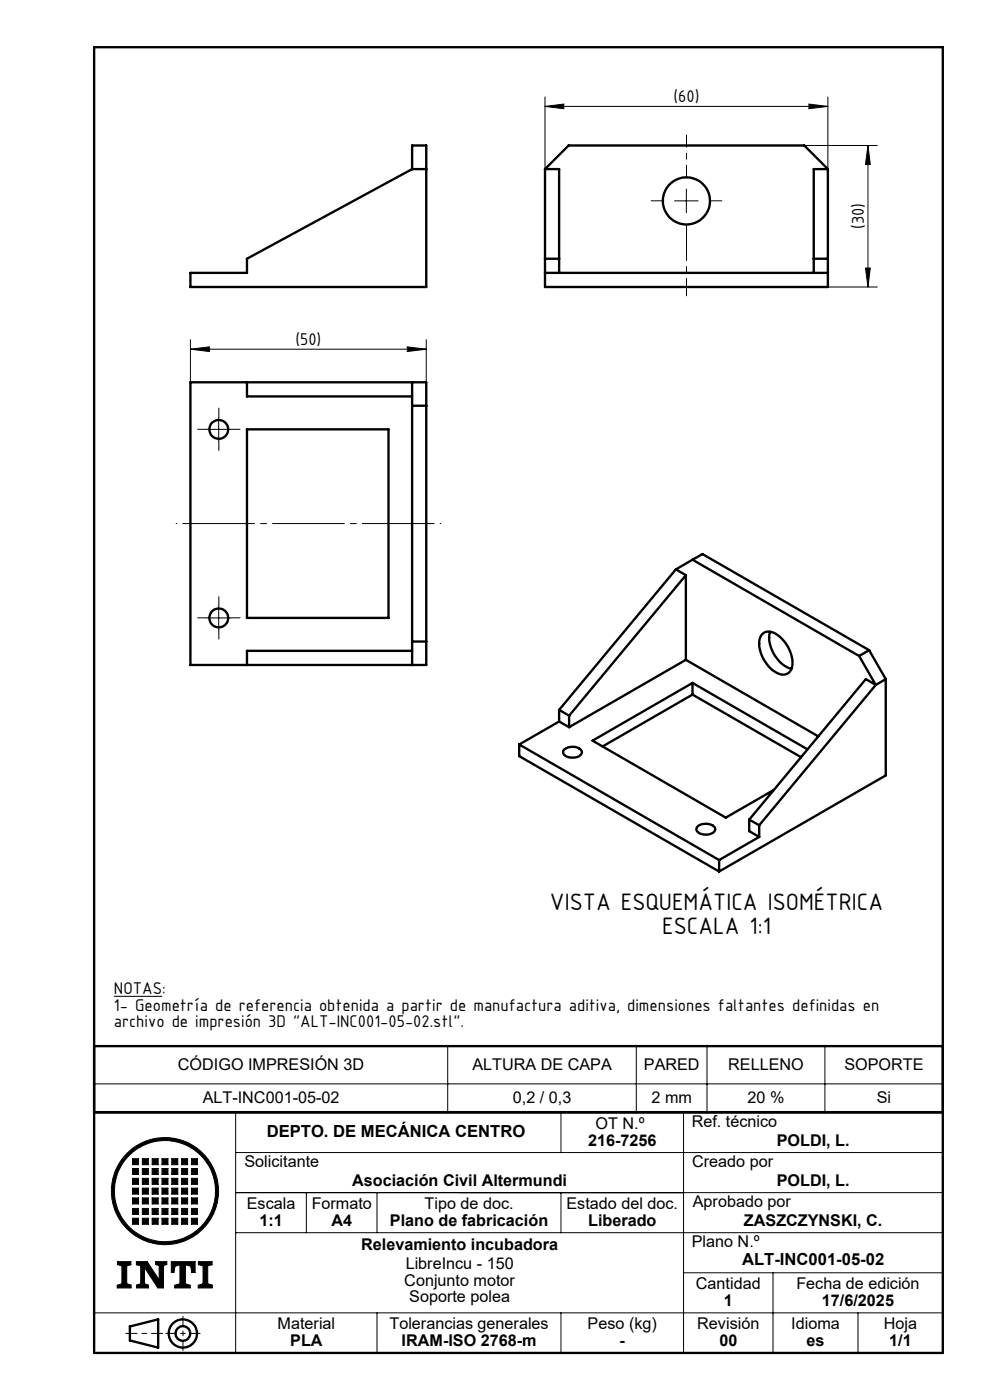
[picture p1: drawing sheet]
<svg xmlns="http://www.w3.org/2000/svg" width="210mm" height="297mm" viewBox="0 0 210 297" stroke-linecap="round" stroke-linejoin="round" font-family="sans-serif">
<g fill="none" stroke="#000" stroke-width=".21">
<path d="M115.6 22.6l4-.5v1zM115.6 20.6v15.3M115.6 22.6h60M170.6 30.9h15.5M171.6 22.1l4 .5-4 .5zM175.6 20.6v15.3M184.1 30.9v30M184.1 30.9l.5 4h-1zM143.1 42.6h5M145.6 40.1v5M183.6 56.9h1l-.5 4zM40.4 74.1l4-.5v1z"/>
<path d="M40.4 72.1v9M40.4 74.1h50M86.4 73.6l4 .5-4 .5zM90.4 72.1v9M175.6 60.9h10.5M43.9 91.1h5M46.4 88.6v5M43.9 131.1h5M46.4 128.6v5M24.2 211.4h10.2M20 236v51M20 229.9h180"/>
<path d="M50 236v51M95 221.9v14M119 236v8.5M135 221.9v14M149.2 236h-4.2v51M150 221.9v14M175 221.9v14M28.1 245.8h1.3v1.3h-1.3zM28.1 247.9h1.3v1.3h-1.3zM28.1 250h1.3v1.2h-1.3zM28.1 252.1h1.3v1.2h-1.3zM28.1 254.1h1.3v1.3h-1.3z"/>
<path d="M28.1 256.4h1.3v1.2h-1.3zM28.1 258.4h1.3v1.3h-1.3zM30.2 245.8h1.3v1.3h-1.3zM30.2 247.9h1.3v1.3h-1.3zM30.2 250h1.3v1.2h-1.3zM30.2 252.1h1.3v1.2h-1.3zM30.2 254.1h1.3v1.3h-1.3zM30.2 256.4h1.3v1.2h-1.3zM30.2 258.4h1.3v1.3h-1.3zM32.3 245.8h1.2v1.3h-1.2zM32.3 247.9h1.2v1.3h-1.2zM32.3 250h1.2v1.2h-1.2z"/>
<path d="M32.3 252.1h1.2v1.2h-1.2zM32.3 254.1h1.2v1.3h-1.2zM32.3 256.4h1.2v1.2h-1.2zM32.3 258.4h1.2v1.3h-1.2zM34.4 245.8h1.2v1.3h-1.2zM34.4 247.9h1.2v1.3h-1.2zM34.4 250h1.2v1.2h-1.2zM34.4 252.1h1.2v1.2h-1.2zM34.4 254.1h1.2v1.3h-1.2zM34.4 256.4h1.2v1.2h-1.2zM34.4 258.4h1.2v1.3h-1.2zM36.4 245.8h1.3v1.3h-1.3z"/>
<path d="M36.4 247.9h1.3v1.3h-1.3zM36.4 250h1.3v1.2h-1.3zM36.4 252.1h1.3v1.2h-1.3zM36.4 254.1h1.3v1.3h-1.3zM36.4 256.4h1.3v1.2h-1.3zM36.4 258.4h1.3v1.3h-1.3zM38.5 245.8h1.3v1.3h-1.3zM38.5 247.9h1.3v1.3h-1.3zM38.5 250h1.3v1.2h-1.3zM38.5 252.1h1.3v1.2h-1.3zM38.5 254.1h1.3v1.3h-1.3zM38.5 256.4h1.3v1.2h-1.3z"/>
<path d="M38.5 258.4h1.3v1.3h-1.3zM40.6 245.8h1.3v1.3h-1.3zM40.6 247.9h1.3v1.3h-1.3zM40.6 250h1.3v1.2h-1.3zM40.6 252.1h1.3v1.2h-1.3zM40.6 254.1h1.3v1.3h-1.3zM40.6 256.4h1.3v1.2h-1.3zM40.6 258.4h1.3v1.3h-1.3zM50 253h150M50 244.5h150M65 253v8.5M80 253v8.5"/>
<path d="M119 253v8.5M20 278.5h180M24.9 267.6h2.9v.7l-.9 .2v3.8l.9 .3v.6h-2.9v-.5l1-.4v-3.8l-1-.2zM28.9 267.6h2.3l2.6 3.9v-3l-.8-.3v-.6h2.4v.6l-.7 .3v4.7h-1.2l-2.8-4.3v3.4l.8 .3v.6h-2.5v-.6l.8-.3v-3.8l-.9-.2zM36.3 267.6h5.1v2.3h-.7l-.2-1.3-1.2-.3v4l1.1 .4v.5h-3.3v-.5l1.1-.4v-4l-1.1 .3-.2 1.3h-.6zM42.1 267.6h2.9v.7l-.9 .2v3.8l.9 .3v.6h-2.9v-.5l1-.4v-3.8l-1-.2zM50 261.5h150M80 278.5v8.5M119 278.5v8.5M145 270h55M164 270v17M182 278.5v8.5"/>
<circle cx="35" cy="252.7" r="11.4"/>
<circle cx="35" cy="252.7" r="10.7"/>
</g>
<g fill="none" stroke="#000" stroke-width=".5">
<path d="M20 10h180v277h-180zM87.4 35.9h3M115.6 35.9v25h60v-25M115.6 35.9h3v22M115.6 35.9l5-5h50l5 5M175.6 35.9h-3v22M40.4 57.9h12v-3l35-19v-5h3v30h-50zM115.6 57.9h60M115.6 54.9h3M172.6 54.9h3M40.4 81.1h50v60h-50zM52.4 81.1v3h35"/>
<path d="M52.4 91.1h30v40h-30zM87.4 81.1v60M87.4 86.1h3M146.9 118.7l-3.5 2.1M146.9 118.7l35.3 20.5M146.9 118.7l2.1-1.2 35.4 20.4M87.4 138.1h-35v3M87.4 136.1h3M143.4 120.8l2.1 1.2M143.4 120.8l-24.8 29.8M145.5 140l-24.8 14.3M145.5 140l28.1 16.2"/>
<path d="M145.5 122v18M145.5 122l-24.8 29.8M161.5 134.7a2.26 2.26 0 0 1 3.2-.1 7.3 7.3 0 0 1 3.2 7.2 2.12 2.12 0 0 1-3.5 .7 7.2 7.2 0 0 1-3.2-7.2zM163.4 134a7.1 7.1 0 0 0 3.5 7.5l1 .3M182.2 139.2l3.6 6.1M184.4 137.9l-2.2 1.3M184.4 137.9l3.5 6.2M110.1 157.9l42.4 24.6M110.1 157.9v2.5l42.4 24.5M118.6 150.6v2.5M118.6 153.1l-8.5 4.8M118.6 153.1l2.1 1.2"/>
<path d="M118.6 150.6l2.1 1.2M119.7 159a2.72 2.72 0 0 1 3.7 .3 1.35 1.35 0 0 1-1.7 1.4 1.89 1.89 0 0 1-2.2-1.1zM120.7 151.8v2.5M146.9 144.9l-21.2 12.2 28.3 16.4 10.1-5.9M146.9 144.9l24.4 14.1M146.9 144.9v2.5M146.9 147.4l23 13.2M146.9 147.4l-19.1 11M185.8 145.3l-24.8 29.8M185.8 145.3l-2.1-1.2-24.8 29.8M187.9 144.1v20.4l-35.4 20.4M187.9 144.1l-2.1 1.2"/>
<path d="M148 175.4a2.72 2.72 0 0 1 3.7 .2 1.21 1.21 0 0 1-1.3 1.4 2.17 2.17 0 0 1-2.7-1.1zM158.9 173.9l2.1 1.2M158.9 173.9v2.4l2.1 1.2M161 177.5l-8.5 5M161 175.1v2.4M152.5 182.5v2.4M20 236h180M20 221.9h180M20 235.9h180M27.6 281.4l5.9-1.5v6l-5.9-1.5z"/>
<circle cx="145.6" cy="42.6" r="5"/>
<circle cx="46.4" cy="91.1" r="1.99"/>
<circle cx="46.4" cy="131.1" r="2"/>
<circle cx="38.8" cy="282.9" r="3"/>
<circle cx="38.8" cy="282.9" r="1.55"/>
</g>
<path d="M26.7 282.9h7.8" fill="none" stroke="#000" stroke-width=".21" stroke-dasharray="6.1 1 1 1" stroke-dashoffset="3.7"/>
<path d="M38.8 279.2v7.3M35.2 282.9h7.2" fill="none" stroke="#000" stroke-width=".21" stroke-dasharray="6.1 1 1 1" stroke-dashoffset="4"/>
<g fill="#000">
<path d="M24.9 267.6v.7l1 .2v3.8l-1 .4v.5h2.9v-.6l-.9-.3v-3.8l.9-.2v-.7zM36.3 267.6v2.3h.6l.2-1.3 1.1-.3v4l-1.1 .4v.5h3.3v-.5l-1.1-.4v-4l1.2 .3 .2 1.3h.7v-2.3zM42.1 267.6v.7l1 .2v3.8l-1 .4v.5h2.9v-.6l-.9-.3v-3.8l.9-.2v-.7zM28.1 258.4v1.3h1.3v-1.3zM30.2 258.4v1.3h1.3v-1.3zM32.3 258.4v1.3h1.2v-1.3zM34.4 258.4v1.3h1.2v-1.3zM36.4 258.4v1.3h1.3v-1.3zM38.5 258.4v1.3h1.3v-1.3zM40.6 258.4v1.3h1.3v-1.3zM40.6 256.4v1.2h1.3v-1.2zM40.6 254.1v1.3h1.3v-1.3zM38.5 254.1v1.3h1.3v-1.3zM38.5 256.4v1.2h1.3v-1.2zM36.4 256.4v1.2h1.3v-1.2zM36.4 254.1v1.3h1.3v-1.3zM34.4 254.1v1.3h1.2v-1.3zM34.4 256.4v1.2h1.2v-1.2zM32.3 256.4v1.2h1.2v-1.2zM32.3 254.1v1.3h1.2v-1.3zM30.2 254.1v1.3h1.3v-1.3zM30.2 256.4v1.2h1.3v-1.2zM28.1 256.4v1.2h1.3v-1.2zM28.1 254.1v1.3h1.3v-1.3zM28.1 252.1v1.2h1.3v-1.2zM30.2 252.1v1.2h1.3v-1.2zM32.3 252.1v1.2h1.2v-1.2zM34.4 252.1v1.2h1.2v-1.2zM36.4 252.1v1.2h1.3v-1.2zM38.5 252.1v1.2h1.3v-1.2zM40.6 252.1v1.2h1.3v-1.2zM40.6 250v1.2h1.3v-1.2zM38.5 250v1.2h1.3v-1.2zM36.4 250v1.2h1.3v-1.2zM34.4 250v1.2h1.2v-1.2zM32.3 250v1.2h1.2v-1.2zM30.2 250v1.2h1.3v-1.2zM28.1 250v1.2h1.3v-1.2zM28.1 247.9v1.3h1.3v-1.3zM30.2 247.9v1.3h1.3v-1.3zM32.3 247.9v1.3h1.2v-1.3zM34.4 247.9v1.3h1.2v-1.3zM36.4 247.9v1.3h1.3v-1.3zM38.5 247.9v1.3h1.3v-1.3zM40.6 247.9v1.3h1.3v-1.3zM40.6 245.8v1.3h1.3v-1.3zM38.5 245.8v1.3h1.3v-1.3zM36.4 245.8v1.3h1.3v-1.3zM34.4 245.8v1.3h1.2v-1.3zM32.3 245.8v1.3h1.2v-1.3zM30.2 245.8v1.3h1.3v-1.3zM28.1 245.8v1.3h1.3v-1.3zM24.3 252.7a10.7 10.7 0 0 1 21.4 0 10.7 10.7 0 0 1-21.4 0zM23.6 252.7a11.4 11.4 0 0 0 22.8 0 11.4 11.4 0 0 0-22.8 0z" fill-rule="evenodd"/>
<path d="M28.9 267.6h2.3l2.6 3.9v-3l-.8-.3v-.6h2.4v.6l-.7 .3v4.7h-1.2l-2.8-4.3v3.4l.8 .3v.6h-2.5v-.6l.8-.3v-3.8l-.9-.2z" fill-rule="evenodd"/>
</g>
<path d="M140.6 42.6h-2.5M150.6 42.6h2.5M43.9 91.1h-2M46.4 88.6v-2M46.4 93.6v2M48.9 91.1h2M43.9 131.1h-2M46.4 128.6v-2M46.4 133.6v2M48.9 131.1h2" fill="none" stroke="#000" stroke-width=".21" stroke-dasharray="15.2 1.3 1.3 1.3"/>
<path d="M145.6 37.6v-8.9" fill="none" stroke="#000" stroke-width=".21" stroke-dasharray="15.2 1.3 1.3 1.3" stroke-dashoffset="12.7"/>
<path d="M145.6 47.6v15.2" fill="none" stroke="#000" stroke-width=".21" stroke-dasharray="15.2 1.3 1.3 1.3" stroke-dashoffset="7.6"/>
<path d="M37.4 111.1h56.1" fill="none" stroke="#000" stroke-width=".21" stroke-dasharray="15.2 1.3 1.3 1.3" stroke-dashoffset="-1.4"/>
<g fill="#000">
<path d="M171.6 22.1l4 .5-4 .5zM115.6 22.6l4-.5v1z"/>
<path d="M184.1 30.9l.5 4h-1zM183.6 56.9h1l-.5 4z"/>
<path d="M86.4 73.6l4 .5-4 .5zM40.4 74.1l4-.5v1z"/>
</g>
<g font-size="5.4">
<text x="116.7" y="193.2">VISTA ESQUEMÁTICA ISOMÉTRICA</text>
<text x="140.5" y="198.1">ESCALA 1:1</text>
</g>
<g font-size="3.9">
<text x="142.9" y="21.7">(60)</text>
<text x="183.2" y="48.6" transform="rotate(-90 183.2 48.6)">(30)</text>
<text x="62.7" y="73.2">(50)</text>
<text x="24.2" y="214.4">1- Geometría de referencia obtenida a partir de manufactura aditiva, dimensiones faltantes definidas en</text>
<text x="24.2" y="210.9">NOTAS:</text>
<text x="24.2" y="217.9">archivo de impresión 3D &quot;ALT-INC001-05-02.stl&quot;.</text>
</g>
<g font-size="3.5">
<text x="56.6" y="241.2">DEPTO. DE MECÁNICA CENTRO</text>
<text x="157.4" y="268.5">ALT-INC001-05-02</text>
</g>
<g font-size="3.4">
<text x="37.8" y="227.1">CÓDIGO IMPRESIÓN 3D</text>
<text x="100.2" y="227.1">ALTURA DE CAPA</text>
<text x="136.6" y="227.1">PARED</text>
<text x="154.5" y="227.1">RELLENO</text>
<text x="179.1" y="227.1">SOPORTE</text>
<text x="43" y="234.1">ALT-INC001-05-02</text>
<text x="108.8" y="234.1">0,2 / 0,3</text>
<text x="126.3" y="239.5">OT N.º</text>
<text x="138.2" y="234.1">2 mm</text>
<text x="146.7" y="239.1">Ref. técnico</text>
<text x="158.6" y="234.1">20 %</text>
<text x="186" y="234.1">Si</text>
<text x="124.8" y="243">216-7256</text>
<text x="164.8" y="243">POLDI, L.</text>
<text x="51.9" y="247.5">Solicitante</text>
<text x="74.7" y="251.6">Asociación Civil Altermundi</text>
<text x="146.8" y="247.5">Creado por</text>
<text x="164.8" y="251.6">POLDI, L.</text>
<text x="52.4" y="256.5">Escala</text>
<text x="66.1" y="256.5">Formato</text>
<text x="90" y="256.5">Tipo de doc.</text>
<text x="120.2" y="256.5">Estado del doc.</text>
<text x="147" y="256">Aprobado por</text>
<text x="55" y="260">1:1</text>
<text x="70.3" y="260">A4</text>
<text x="82.7" y="260">Plano de fabricación</text>
<text x="124.8" y="260">Liberado</text>
<text x="157.8" y="260">ZASZCZYNSKI, C.</text>
<text x="76.6" y="265.1">Relevamiento incubadora</text>
<text x="86.1" y="269.3">LibreIncu - 150</text>
<text x="146.7" y="264.5">Plano N.º</text>
<text x="85.8" y="272.8">Conjunto motor</text>
<text x="147.6" y="273.5">Cantidad</text>
<text x="168.9" y="273.5">Fecha de edición</text>
<text x="58.9" y="282">Material</text>
<text x="82.6" y="282">Tolerancias generales</text>
<text x="86.8" y="276.3">Soporte polea</text>
<text x="124.6" y="282">Peso (kg)</text>
<text x="147.9" y="282">Revisión</text>
<text x="153.5" y="277">1</text>
<text x="167.8" y="282">Idioma</text>
<text x="174.4" y="277">17/6/2025</text>
<text x="187.5" y="282">Hoja</text>
<text x="61.6" y="285.5">PLA</text>
<text x="85.2" y="285.5">IRAM-ISO 2768-m</text>
<text x="131.4" y="285.5">-</text>
<text x="152.6" y="285.5">00</text>
<text x="171.1" y="285.5">es</text>
<text x="188.6" y="285.5">1/1</text>
</g>
</svg>
